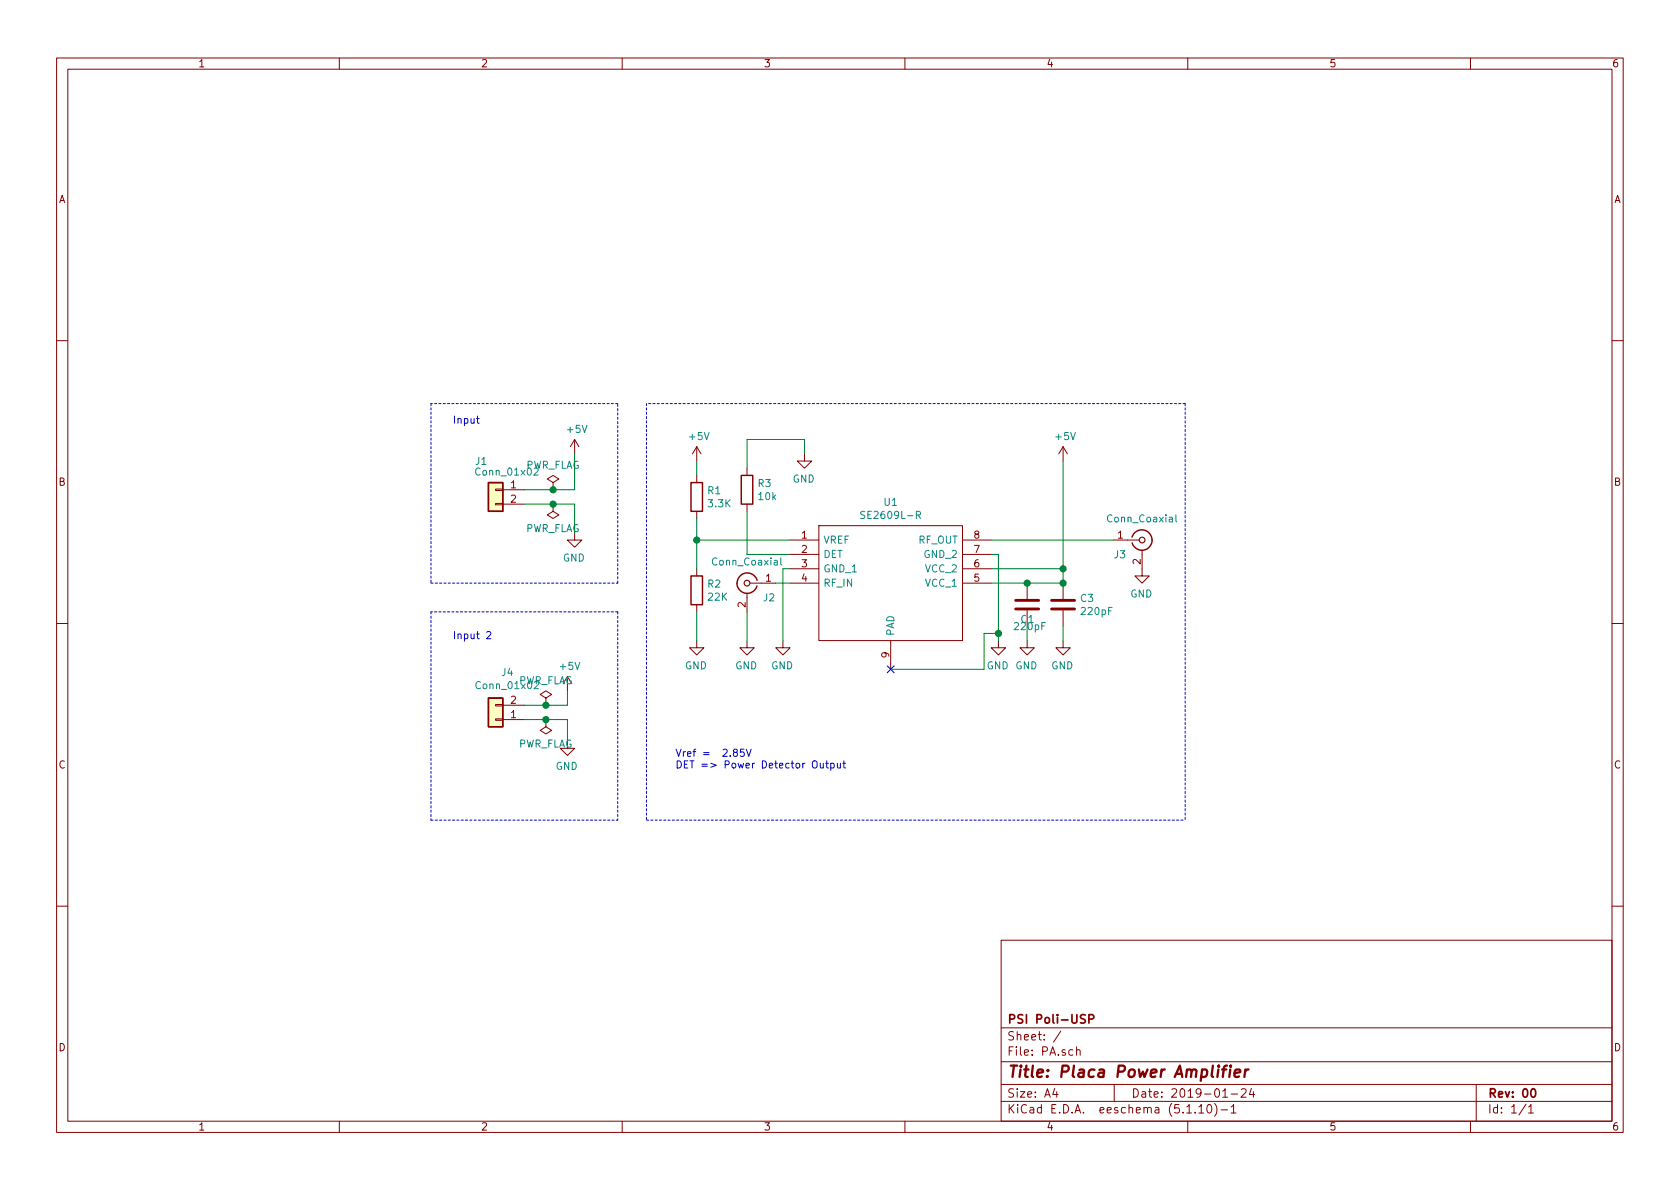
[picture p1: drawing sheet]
<svg xmlns="http://www.w3.org/2000/svg" width="297mm" height="210mm" viewBox="0 0 297 210" stroke-linecap="round" stroke-linejoin="round" font-family="sans-serif">
<g fill="none" stroke="#840000" stroke-width=".18">
<path d="M10 10.3h277v189.9h-277zM12 12.2h273v186.1h-273zM60 10.3v1.9M110 10.3v1.9M160 10.3v1.9M210 10.3v1.9M260 10.3v1.9M10 60.2h2M101.6 77.7l-.8 1.3M101.6 77.7v2.6M101.6 77.7l.8 1.3M123.2 79l-.8 1.3"/>
<path d="M123.2 79v2.5M123.2 79l.8 1.3M188 79v2.5M188 79l-.8 1.3M188 79l.7 1.3M285 60.2h2M87.6 89h1.3v.3h-1.3zM87.6 86.5h1.3v.2h-1.3zM88.9 86.6h3.8M88.9 89.1h3.8M97.8 85.3l1-.6-1-.6-1 .6 1 .6v1.3M97.8 86.6h.1"/>
<path d="M97.8 89.1v1.3l1 .7-1 .6-1-.6 1-.7M97.8 89.1h.1M101.6 94.2v1.3h-1.3l1.3 1.3 1.3-1.3h-1.3M123.2 84.1v1.2M123.2 90.4v1.3M132.1 82.8v1.3M132.1 89.1v1.3M139.7 95.5h5.1M139.7 98h5.1M142.2 80.3v1.2h-1.2l1.2 1.3 1.3-1.3h-1.3M144.8 93h25.4v20.3h-25.4zM170.2 95.5h5.1"/>
<path d="M170.2 98h5.1M196.8 95.5h4.6M201.9 97.3v4.5h-1.2l1.2 1.3 1.3-1.3h-1.3M10 110.3h2M100.3 119.6v2.6M123.2 113.3v1.2h-1.3l1.3 1.3 1.3-1.3h-1.3M123.2 100.6v1.2M123.2 106.9v1.3M132.1 113.3v1.2h-1.3l1.3 1.3 1.2-1.3h-1.2M132.1 104.9v3.3M132.6 103.1h4.6M138.4 113.3v1.2h-1.2l1.2 1.3 1.3-1.3h-1.3"/>
<path d="M139.7 103.1h5.1M139.7 100.6h5.1M157.5 113.3v5.1M170.2 103.1h5.1M170.2 100.6h5.1M176.5 113.3v1.2h-1.2l1.2 1.3 1.3-1.3h-1.3M181.6 113.3v1.2h-1.3l1.3 1.3 1.3-1.3h-1.3M181.6 103.1v2.8M181.6 107.9v2.8M188 113.3v1.2h-1.3l1.3 1.3 1.2-1.3h-1.2M188 103.1v2.8M188 107.9v2.8"/>
<path d="M285 110.3h2M87.6 124.6h1.3v.2h-1.3zM87.6 127.1h1.3v.3h-1.3zM88.9 127.2h3.8M88.9 124.7h3.8M96.5 123.4l1-.6-1-.6-1 .6 1 .6v1.3M96.5 124.7h.1M96.5 127.2v1.3l1 .7-1 .6-1-.6 1-.7M96.5 127.2h.1M100.3 131.1v1.2h-1.2l1.2 1.3 1.3-1.3h-1.3M10 160.2h2M177 166.3h108v32h-108z"/>
<path d="M285 160.2h2M60 198.3v1.9M110 198.3v1.9M160 198.3v1.9M177 194.8h108M177 191.8h108M177 187.8h108M177 181.8h108M186.5 192.5l-.4 1h1M186.8 193v1M187.6 182.3l-1.3 2M190.3 185.7l.3-.1 .3 .1 .1 .9"/>
<path d="M190.3 185.1v1.5M197 191.8v3M210 198.3v1.9M211.3 196.7v.1M212 195.8l.4-.5v1.5M212 196.8h.8M213.5 195.5l.2-.2a.81 .81 0 0 1 .6 .6 .81 .81 0 0 1-.3 .8l-.1 .1a.79 .79 0 0 1-.4-1.3zM214.8 195.1a1.79 1.79 0 0 1 0 2.3M215.9 196.3h1.1M216.2 194h.8M217.7 195.8l.4-.5v1.5M217.7 193.5h1.1"/>
<path d="M217.7 196.8h.8M219.5 192.7l.2-.2h.3l.3 .2v.3v.2l-.9 .8h.9M221.3 192.5l-.4 1h.9M221.6 193v1M260 198.3v1.9M261 191.8v6.5M269.8 195.2l-1.2 2M270.3 195.8l.4-.5v1.5M270.3 196.8h.8"/>
</g>
<path d="M191.9 179.5l-.6-.1-.3 .3 .1 .3 .7 .4v.4l-.2 .1-.6-.1M192.5 180.2l.7-.1 .2-.2-.1-.3-.2-.2h-.6v1.5M270.9 192.6l.1-.1a.81 .81 0 0 1 .6 .6 .81 .81 0 0 1-.3 .8l-.1 .1a.8 .8 0 0 1-.6-.6 .8 .8 0 0 1 .3-.8z" fill="none" stroke="#840000" stroke-width=".3"/>
<path d="M216.1 189.1h.7M216.9 188.4l-.4 .1-.1 .2-.2 1.7M217.5 189.1l-.2 1.3M217.6 188.4v.2M218.3 189.8l1-.2-.1-.4h-.7l-.3 1 .3 .2 .6-.1M220.2 189.1l-.2 1.3M220.8 189.1a.54 .54 0 0 0-.7 .4" fill="none" stroke="#840000" stroke-width=".41"/>
<g fill="#ffffc2" stroke="#ffffc2" stroke-width=".18">
<path d="M86.4 123.4h2.5v5.1h-2.5z"/>
<path d="M86.4 85.3h2.5v5.1h-2.5z"/>
</g>
<path d="M86.4 85.3h2.5v5.1h-2.5zM122.2 85.3h2v5.1h-2zM131.1 84.1h2v5h-2zM200.2 95a1.8 1.8 0 0 1 1.9-1.3 1.8 1.8 0 0 1 1.6 1.8M203.7 95.5a1.8 1.8 0 0 1-1.5 1.8 1.8 1.8 0 0 1-2-1.3M122.2 101.8h2v5.1h-2zM133.9 102.6a1.8 1.8 0 0 0-2.8-1 1.8 1.8 0 0 0-.1 2.9 1.8 1.8 0 0 0 2.8-.9M86.4 123.4h2.5v5.1h-2.5z" fill="none" stroke="#840000" stroke-width=".25"/>
<path d="M179.6 107.7h4M179.6 106.2h4M185.9 107.7h4.1M185.9 106.2h4.1" fill="none" stroke="#840000" stroke-width=".51"/>
<g fill="none" stroke="#840000" stroke-width=".2">
<circle cx="201.9" cy="95.5" r=".51"/>
<circle cx="132.1" cy="103.1" r=".51"/>
</g>
<path d="M94.4 82.9l.5-.2 .2 .4v.2l-.7 .7h.7M138 98.6v1.1l.2 .2M152.9 90.5l-.5-.1-.2 .1v.3l.1 .2 .5 .2 .1 .3-.2 .2-.5-.1M162 91.1l.6-.1 .2-.1-.1-.4-.2-.1h-.5v1.3M162.3 91.1l.5 .6M207.9 91v1.1l.2 .2" fill="none" stroke="#008484" stroke-width=".18"/>
<path d="M76.2 71.4v31.7M109.2 71.4h-33M114.3 71.4v73.6M209.5 71.4v73.6M209.5 71.4h-95.2M76.2 108.2v36.8M76.2 103.1h33M109.2 108.2h-33M109.2 108.2v36.8M109.2 103.1v-31.7M76.2 145h33M114.3 145h95.2" fill="none" stroke="#0000c2" stroke-width=".18" stroke-dasharray=".4 .4"/>
<g fill="none" stroke="#008400" stroke-width=".18">
<path d="M92.7 89.1h8.9v5.1M101.6 80.3v6.3h-8.9M123.2 81.5v2.6M123.2 91.7v8.9M123.2 95.5h16.5M132.1 90.4v7.6h7.6M142.2 80.3v-2.6h-10.1v5.1M175.3 98h1.2v15.3M175.3 95.5h21.5M188 81.5v21.6h-12.7M123.2 108.2v5.1M132.1 108.2v5.1"/>
<path d="M137.2 103.1h2.5M139.7 100.6h-1.3v12.7M175.3 100.6h12.7M176.5 112h-2.5v6.4h-16.5M181.6 110.7v2.6M188 110.7v2.6M92.7 127.2h7.6v3.9M100.3 122.2v2.5h-7.6"/>
</g>
<g fill="none" stroke="#0000c2" stroke-width=".18">
<path d="M84.3 74h.4M84.4 73.6v1.1l.3 .1M86.1 111.8l.4-.1 .3 .3-.8 .9h.8M129.9 133l-.2-.1v-.3l.2-.1 .4 .1v.3l-.5 .2-.1 .2v.2l.2 .3 .4-.1 .1-.2-.1-.4-.2-.1M131.5 132.5h-.6v.6l.2-.1 .4 .1v.5l-.1 .2-.5-.2M132 132.5l.4 1.3 .4-1.3M145 135l.1 .8h.3l.2-.1M145.6 135v.8M146 135h.5M146.2 134.5v1.1l.3 .2M146.9 135h.4l.2 .2-.1 .6h-.5M146.9 135v1.2"/>
<path d="M148.1 135v.8h.3l.2-.1M148.6 135v.8M149 135h.5M149.2 134.5v1.1l.3 .2"/>
</g>
<g fill="#008400" stroke="#008400" stroke-width=".25">
<circle cx="188" cy="103.1" r=".51"/>
<circle cx="96.5" cy="124.7" r=".51"/>
<circle cx="176.5" cy="112" r=".51"/>
<circle cx="123.2" cy="95.5" r=".51"/>
<circle cx="181.6" cy="103.1" r=".51"/>
<circle cx="97.8" cy="89.1" r=".51"/>
<circle cx="96.5" cy="127.2" r=".51"/>
<circle cx="97.8" cy="86.6" r=".51"/>
<circle cx="188" cy="100.6" r=".51"/>
</g>
<path d="M156.9 117.7l1.2 1.3M158.1 117.7l-1.2 1.3" fill="none" stroke="#000084" stroke-width=".18"/>
<text font-size="2.8" fill="#840000" x="178" y="190.5">Title: Placa Power Amplifier</text>
<g font-size="2.1" fill="#840000">
<text x="178" y="184">Sheet: /</text>
<text x="178" y="181">PSI Poli-USP</text>
<text x="178" y="186.7">File: PA.sch</text>
<text x="178" y="196.9">KiCad E.D.A. eeschema (5.1.10)-1</text>
<text x="178" y="194.1">Size: A4</text>
<text x="200" y="194.1">Date: 2019-01-24</text>
<text x="263" y="194.1">Rev: 00</text>
<text x="263" y="196.9">Id: 1/1</text>
</g>
<g font-size="1.8" fill="#840000">
<text x="35" y="11.9">1</text>
<text x="85" y="11.9">2</text>
<text x="135" y="11.9">3</text>
<text x="185" y="11.9">4</text>
<text x="235" y="11.9">5</text>
<text x="285" y="11.9">6</text>
<text x="10.4" y="35.9">A</text>
<text x="285.4" y="35.9">A</text>
<text x="10.4" y="85.9">B</text>
<text x="90.3" y="86.4">1</text>
<text x="90.3" y="88.9">2</text>
<text x="285.4" y="85.9">B</text>
<text x="141.8" y="95.2">1</text>
<text x="172.2" y="95.2">8</text>
<text x="197.6" y="95.2">1</text>
<text x="141.8" y="97.8">2</text>
<text x="141.8" y="100.3">3</text>
<text x="172.2" y="100.3">6</text>
<text x="172.2" y="97.8">7</text>
<text x="201.7" y="99.8" transform="rotate(-90 201.7 99.8)">2</text>
<text x="131.8" y="107.4" transform="rotate(-90 131.8 107.4)">2</text>
<text x="135.4" y="102.9">1</text>
<text x="141.8" y="102.9">4</text>
<text x="172.2" y="102.9">5</text>
<text x="157.2" y="116.3" transform="rotate(-90 157.2 116.3)">9</text>
<text x="90.3" y="124.5">2</text>
<text x="90.3" y="127">1</text>
<text x="10.4" y="135.9">C</text>
<text x="285.4" y="135.9">C</text>
<text x="10.4" y="185.9">D</text>
<text x="285.4" y="185.9">D</text>
<text x="35" y="199.9">1</text>
<text x="85" y="199.9">2</text>
<text x="135" y="199.9">3</text>
<text x="185" y="199.9">4</text>
<text x="235" y="199.9">5</text>
<text x="285" y="199.9">6</text>
</g>
<g font-size="1.8" fill="#0000c2">
<text x="80" y="74.9">Input</text>
<text x="80" y="113">Input 2</text>
<text x="119.4" y="133.8">Vref = 2.85V</text>
<text x="119.4" y="135.9">DET =&gt; Power Detector Output</text>
</g>
<g font-size="1.8" fill="#008484">
<text x="100.4" y="76.5">+5V</text>
<text x="122" y="77.8">+5V</text>
<text x="186.7" y="77.8">+5V</text>
<text x="84.1" y="82.2">J1</text>
<text x="92.8" y="82.9">PWR_FLAG</text>
<text x="84.4" y="84.1">Conn_01x02</text>
<text x="125.2" y="87.4">R1</text>
<text x="125.3" y="89.7">3.3K</text>
<text x="134.1" y="86.1">R3</text>
<text x="134.2" y="88.4">10k</text>
<text x="140.2" y="85.3">GND</text>
<text x="156.4" y="89.5">U1</text>
<text x="92.8" y="94.1">PWR_FLAG</text>
<text x="152.9" y="91.8">SE2609L-R</text>
<text x="196" y="92.4">Conn_Coaxial</text>
<text x="99.5" y="99.3">GND</text>
<text x="126.2" y="100">Conn_Coaxial</text>
<text x="145.5" y="96.1">VREF</text>
<text x="145.5" y="98.7">DET</text>
<text x="145.5" y="101.2">GND_1</text>
<text x="162.3" y="96.1">RF_OUT</text>
<text x="163.5" y="98.7">GND_2</text>
<text x="163.7" y="101.2">VCC_2</text>
<text x="197.1" y="98.7">J3</text>
<text x="125.2" y="103.9">R2</text>
<text x="125.2" y="106.2">22K</text>
<text x="135" y="106.3">J2</text>
<text x="145.5" y="103.8">RF_IN</text>
<text x="163.7" y="103.8">VCC_1</text>
<text x="191.1" y="106.4">C3</text>
<text x="199.8" y="105.7">GND</text>
<text x="158.1" y="112.5" transform="rotate(-90 158.1 112.5)">PAD</text>
<text x="179.5" y="111.4">220pF</text>
<text x="180.5" y="110.2">C1</text>
<text x="191.3" y="108.8">220pF</text>
<text x="88.7" y="119.6">J4</text>
<text x="99.1" y="118.5">+5V</text>
<text x="121.1" y="118.4">GND</text>
<text x="130" y="118.4">GND</text>
<text x="136.3" y="118.4">GND</text>
<text x="174.4" y="118.4">GND GND</text>
<text x="185.9" y="118.4">GND</text>
<text x="84.5" y="121.9">Conn_01x02</text>
<text x="91.6" y="121">PWR_FLAG</text>
<text x="91.5" y="132.2">PWR_FLAG</text>
<text x="98.2" y="136.1">GND</text>
</g>
</svg>
